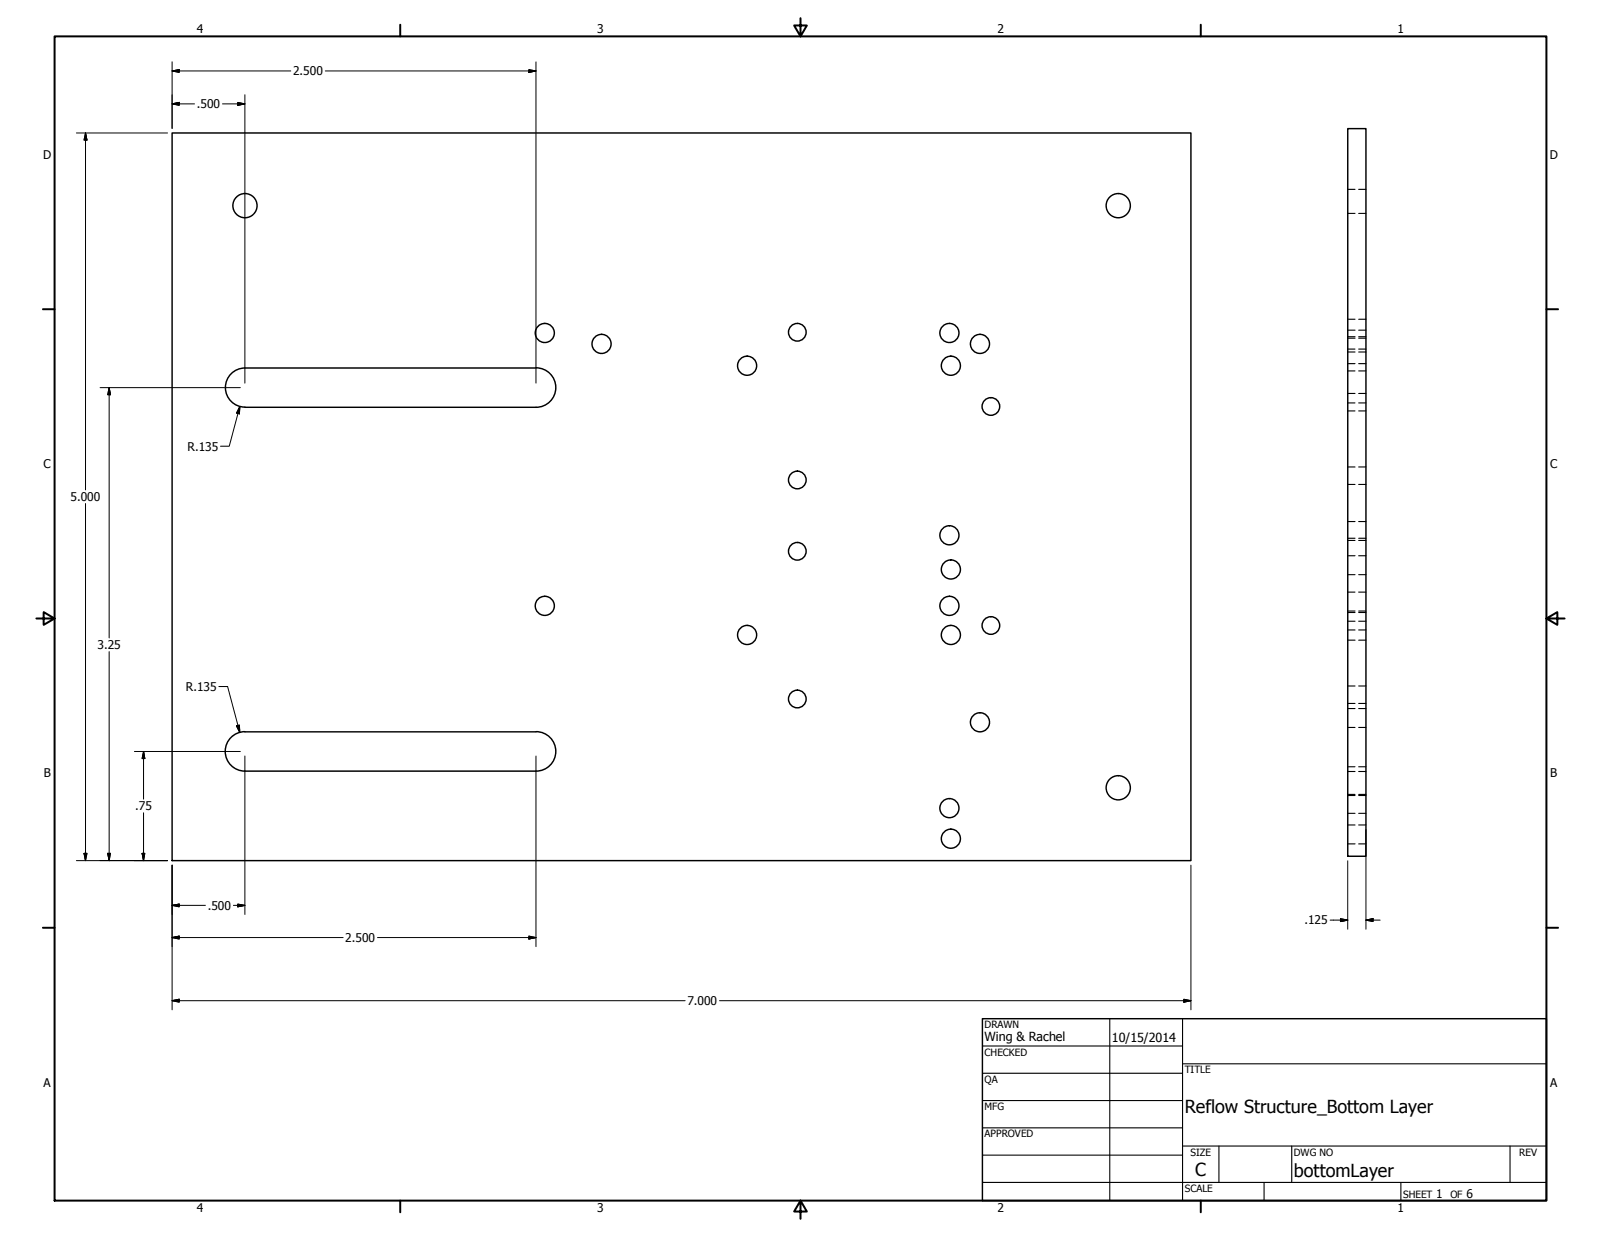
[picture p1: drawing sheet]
<svg xmlns="http://www.w3.org/2000/svg" width="559mm" height="432mm" viewBox="0 0 559 432" stroke-linecap="round" stroke-linejoin="round" font-family="sans-serif">
<!-- layer: Visible (ANSI) -->
<g fill="none" stroke="#000" stroke-width=".51">
<path d="M60.1 46.4h355.6v254h-355.6zM470.4 44.9h6.4v254h-6.4zM187.1 128.4a6.9 6.9 0 0 1 6.9 6.9 6.9 6.9 0 0 1-6.9 6.9l-101.6-.1a6.8 6.8 0 0 1-6.8-6.8 6.8 6.8 0 0 1 6.8-6.8h101.6M85.5 255.5h101.6M85.5 255.4a6.9 6.9 0 0 0-6.9 6.9 6.9 6.9 0 0 0 6.9 6.9h101.6a6.9 6.9 0 0 0 6.9-6.9 6.9 6.9 0 0 0-6.9-6.9"/>
<circle cx="85.5" cy="71.8" r="4.2"/>
<circle cx="390.3" cy="71.8" r="4.2"/>
<circle cx="190.2" cy="116.2" r="3.3"/>
<circle cx="278.3" cy="116" r="3.1"/>
<circle cx="331.4" cy="116.2" r="3.3"/>
<circle cx="210" cy="120" r="3.3"/>
<circle cx="260.8" cy="127.7" r="3.3"/>
<circle cx="331.9" cy="127.7" r="3.3"/>
<circle cx="342" cy="120" r="3.3"/>
<circle cx="345.9" cy="141.9" r="3.1"/>
<circle cx="278.3" cy="167.5" r="3.1"/>
<circle cx="278.3" cy="192.4" r="3.1"/>
<circle cx="331.4" cy="186.8" r="3.3"/>
<circle cx="331.9" cy="198.8" r="3.3"/>
<circle cx="190.2" cy="211.5" r="3.3"/>
<circle cx="331.4" cy="211.5" r="3.3"/>
<circle cx="345.9" cy="218.3" r="3.1"/>
<circle cx="260.8" cy="221.6" r="3.3"/>
<circle cx="331.9" cy="221.6" r="3.3"/>
<circle cx="278.3" cy="244" r="3.1"/>
<circle cx="342" cy="252.1" r="3.3"/>
<circle cx="390.3" cy="275" r="4.2"/>
<circle cx="331.4" cy="282.1" r="3.3"/>
<circle cx="331.9" cy="292.8" r="3.3"/>
</g>
<!-- layer: Hidden (ANSI) -->
<g fill="none" stroke="#000" stroke-width=".38">
<path d="M470.4 74.5h2.5M470.4 66.1h2.5M474.2 74.5h2.6M474.2 66.1h2.6M470.4 117.5h2.5M470.4 115.3h2.5M470.4 118h2.5M470.4 111.4h2.5M474.2 117.5h2.6M474.2 115.3h2.6M474.2 118h2.6M474.2 111.4h2.6"/>
<path d="M470.4 126.9h2.5M470.4 137.4h2.5M470.4 121.9h2.5M470.4 129.5h2.5M470.4 122.9h2.5M474.2 126.9h2.6M474.2 137.4h2.6M474.2 121.9h2.6M474.2 129.5h2.6M474.2 122.9h2.6M470.4 140.7h2.5M470.4 143.4h2.5"/>
<path d="M474.2 140.7h2.6M474.2 143.4h2.6M470.4 169.1h2.5M470.4 163h2.5M474.2 169.1h2.6M474.2 163h2.6M470.4 187.9h2.5M470.4 194h2.5M470.4 188.7h2.5M470.4 182.1h2.5M474.2 187.9h2.6M474.2 194h2.6"/>
<path d="M474.2 188.7h2.6M474.2 182.1h2.6M470.4 219.9h2.5M470.4 213.8h2.5M470.4 216.9h2.5M470.4 200.6h2.5M470.4 213.3h2.5M470.4 206.7h2.5M474.2 219.9h2.6M474.2 213.8h2.6M474.2 216.9h2.6M474.2 200.6h2.6"/>
<path d="M474.2 213.3h2.6M474.2 206.7h2.6M470.4 239.5h2.5M470.4 223.5h2.5M474.2 239.5h2.6M474.2 223.5h2.6M470.4 245.6h2.5M470.4 253.9h2.5M470.4 247.3h2.5M474.2 245.6h2.6M474.2 253.9h2.6M474.2 247.3h2.6"/>
<path d="M470.4 267.7h2.5M470.4 277.3h2.5M470.4 277.7h2.5M470.4 269.3h2.5M474.2 267.7h2.6M474.2 277.3h2.6M474.2 277.7h2.6M474.2 269.3h2.6M470.4 294.6h2.5M470.4 288h2.5M470.4 283.9h2.5M474.2 294.6h2.6"/>
<path d="M474.2 288h2.6M474.2 283.9h2.6"/>
</g>
<!-- layer: Border (ANSI) -->
<g fill="none" stroke="#000" stroke-width=".7">
<path d="M19 12.7h520.8v406.4h-520.8zM139.7 8.6v4.1M279.4 6.3v6.4l-2.2-3.8h4.4l-2.2 3.8M419.1 8.6v4.1M15 107.9h4M539.8 107.9h4M12.7 215.9h6.3l-3.8-2.2v4.4l3.8-2.2M539.8 215.9l3.8 2.2v-4.4l-3.8 2.2h6.3M15 323.8h4M539.8 323.8h4M139.7 419.1v4.1M279.4 419.1l2.2 3.8h-4.4l2.2-3.8v6.3"/>
<path d="M419.1 419.1v4.1"/>
</g>
<!-- layer: Title (ANSI) -->
<g fill="none" stroke="#000" stroke-width=".38">
<path d="M387.3 355.6v63.5M412.7 355.6v63.5M342.9 365.1h69.8M342.9 374.6h69.8M412.7 371.3h127.1M342.9 384.2h69.8M342.9 393.7h69.8M342.9 412.7h196.9M342.9 403.2h69.8M412.7 400h127.1M425.4 400v12.7M441.2 412.7v6.4"/>
<path d="M450.8 400v12.7M488.9 412.7v6.4M527 400v12.7"/>
</g>
<path d="M342.9 355.6h196.9v63.5h-196.9z" fill="none" stroke="#000" stroke-width=".51"/>
<!-- layer: Dimension (ANSI) -->
<g fill="none" stroke="#000" stroke-width=".35">
<path d="M60.1 36.3l2.4-.5v1zM60.1 24.8l2.4-.5v1zM60.1 21.6v23.2M60.1 36.3h7.8M60.1 24.8h41.4M77.7 36.3h7.8M83 35.8l2.5 .5-2.5 .5zM85.5 33.1v100.6M113.5 24.8h73.6M184.6 24.3l2.5 .5-2.5 .5zM187.1 21.6v112.1M26.7 46.4h31.8"/>
<path d="M29.8 46.4l.6 2.5h-1.1zM29.8 46.4v124.6M34.9 135.3h49M38.1 135.3l.4 2.5h-.9zM38.1 135.3v87.4M83.7 141.9l-.1 2.6-1.1-.3zM83.7 141.9l-3.7 13.9h-3M29.8 175.8v124.6M38.1 227.5v72.9M76.4 239.6h3l4.3 16.1M82.5 253.4l1.1-.3 .1 2.6zM46.9 262.3h37"/>
<path d="M50.1 262.3l.4 2.5h-.9zM50.1 262.3v16.7M85.5 263.9v55.3M187.1 263.9v66.6M29.3 297.9h1.1l-.6 2.5zM37.6 297.9h.9l-.4 2.5zM49.6 297.9h.9l-.4 2.5zM50.1 283.7v16.7M476.8 289.6v34.8M26.7 300.4h31.8M60.1 316l2.4-.4v.9zM60.1 302v50.5"/>
<path d="M60.1 316h11.6M81.5 316h4M83 315.6l2.5 .4-2.5 .5zM415.7 302v50.5M470.4 300.5v23.9M60.1 327.3l2.4-.5v1zM60.1 327.3h59.7M131.8 327.3h55.3M184.6 326.8l2.5 .5-2.5 .5zM464.2 321.2h6.2M467.9 320.7l2.5 .5-2.5 .5zM476.8 321.2l2.4-.5v1z"/>
<path d="M476.8 321.2h4.9M60.1 349.3l2.4-.5v1zM60.1 349.3h179M251.1 349.3h164.6M413.2 348.8l2.5 .5-2.5 .5z"/>
</g>
<g fill="#000" stroke="#000" stroke-width=".35">
<path d="M60.1 36.3l2.4-.5zM60.1 36.3l2.4-.5v1zM60.1 24.8l2.4-.5zM60.1 24.8l2.4-.5v1zM83 36.8l2.5-.5zM83 35.8l2.5 .5-2.5 .5zM184.6 25.3l2.5-.5zM184.6 24.3l2.5 .5-2.5 .5zM29.8 46.4l.6 2.5zM29.8 46.4l.6 2.5h-1.1zM38.1 135.3l.4 2.5zM38.1 135.3l.4 2.5h-.9z"/>
<path d="M83.7 141.9l-.1 2.6zM83.7 141.9l-.1 2.6-1.1-.3zM82.5 253.4l1.2 2.3zM82.5 253.4l1.1-.3 .1 2.6zM50.1 262.3l.4 2.5zM50.1 262.3l.4 2.5h-.9zM29.3 297.9l.5 2.5zM29.3 297.9h1.1l-.6 2.5zM37.6 297.9l.5 2.5zM37.6 297.9h.9l-.4 2.5zM49.6 297.9l.5 2.5zM49.6 297.9h.9l-.4 2.5z"/>
<path d="M60.1 316l2.4-.4zM60.1 316l2.4-.4v.9zM83 316.5l2.5-.5zM83 315.6l2.5 .4-2.5 .5zM60.1 327.3l2.4-.5zM60.1 327.3l2.4-.5v1zM184.6 327.8l2.5-.5zM184.6 326.8l2.5 .5-2.5 .5zM467.9 321.7l2.5-.5zM467.9 320.7l2.5 .5-2.5 .5zM476.8 321.2l2.4-.5zM476.8 321.2l2.4-.5v1z"/>
<path d="M60.1 349.3l2.4-.5zM60.1 349.3l2.4-.5v1zM413.2 349.8l2.5-.5zM413.2 348.8l2.5 .5-2.5 .5z"/>
</g>
<g font-size="6.3">
<text x="413.5" y="388.6">Reflow Structure_Bottom Layer</text>
<text x="417.2" y="410.6">C</text>
<text x="451.6" y="410.7">bottomLayer</text>
</g>
<g font-size="4.4">
<text x="343.7" y="363.5">Wing &amp; Rachel</text>
<text x="388.1" y="363.7">10/15/2014</text>
</g>
<g font-size="4.2">
<text x="68.7" y="11.7">4</text>
<text x="208.4" y="11.7">3</text>
<text x="348.1" y="11.7">2</text>
<text x="487.8" y="11.7">1</text>
<text x="102.3" y="26.3">2.500</text>
<text x="68.7" y="37.8">.500</text>
<text x="15.1" y="55.5">D</text>
<text x="540.9" y="55.5">D</text>
<text x="65.5" y="157.3">R.135</text>
<text x="15.2" y="163.4">C</text>
<text x="541" y="163.4">C</text>
<text x="24.6" y="174.9">5.000</text>
<text x="34" y="226.6">3.25</text>
<text x="64.9" y="241.2">R.135</text>
<text x="15.3" y="271.4">B</text>
<text x="541.1" y="271.4">B</text>
<text x="47.2" y="282.8">.75</text>
<text x="72.5" y="317.6">.500</text>
<text x="455.3" y="322.7">.125</text>
<text x="120.5" y="328.8">2.500</text>
<text x="239.9" y="350.8">7.000</text>
<text x="15.2" y="379.3">A</text>
<text x="541" y="379.3">A</text>
<text x="501.3" y="418.3">1</text>
<text x="511.8" y="418.3">6</text>
<text x="68.7" y="423.2">4</text>
<text x="208.4" y="423.2">3</text>
<text x="348.1" y="423.2">2</text>
<text x="487.8" y="423.2">1</text>
</g>
<g font-size="3.5">
<text x="343.7" y="358.9">DRAWN</text>
<text x="343.7" y="368.5">CHECKED</text>
<text x="413.5" y="374.6">TITLE</text>
<text x="343.7" y="378">QA</text>
<text x="343.7" y="387.5">MFG</text>
<text x="343.7" y="397.1">APPROVED</text>
<text x="415.5" y="403.4">SIZE</text>
<text x="451.6" y="403.4">DWG NO</text>
<text x="530.3" y="403.4">REV</text>
<text x="413.5" y="416.1">SCALE</text>
<text x="489.7" y="418.3">SHEET</text>
<text x="506.2" y="418.3">OF</text>
</g>
</svg>
